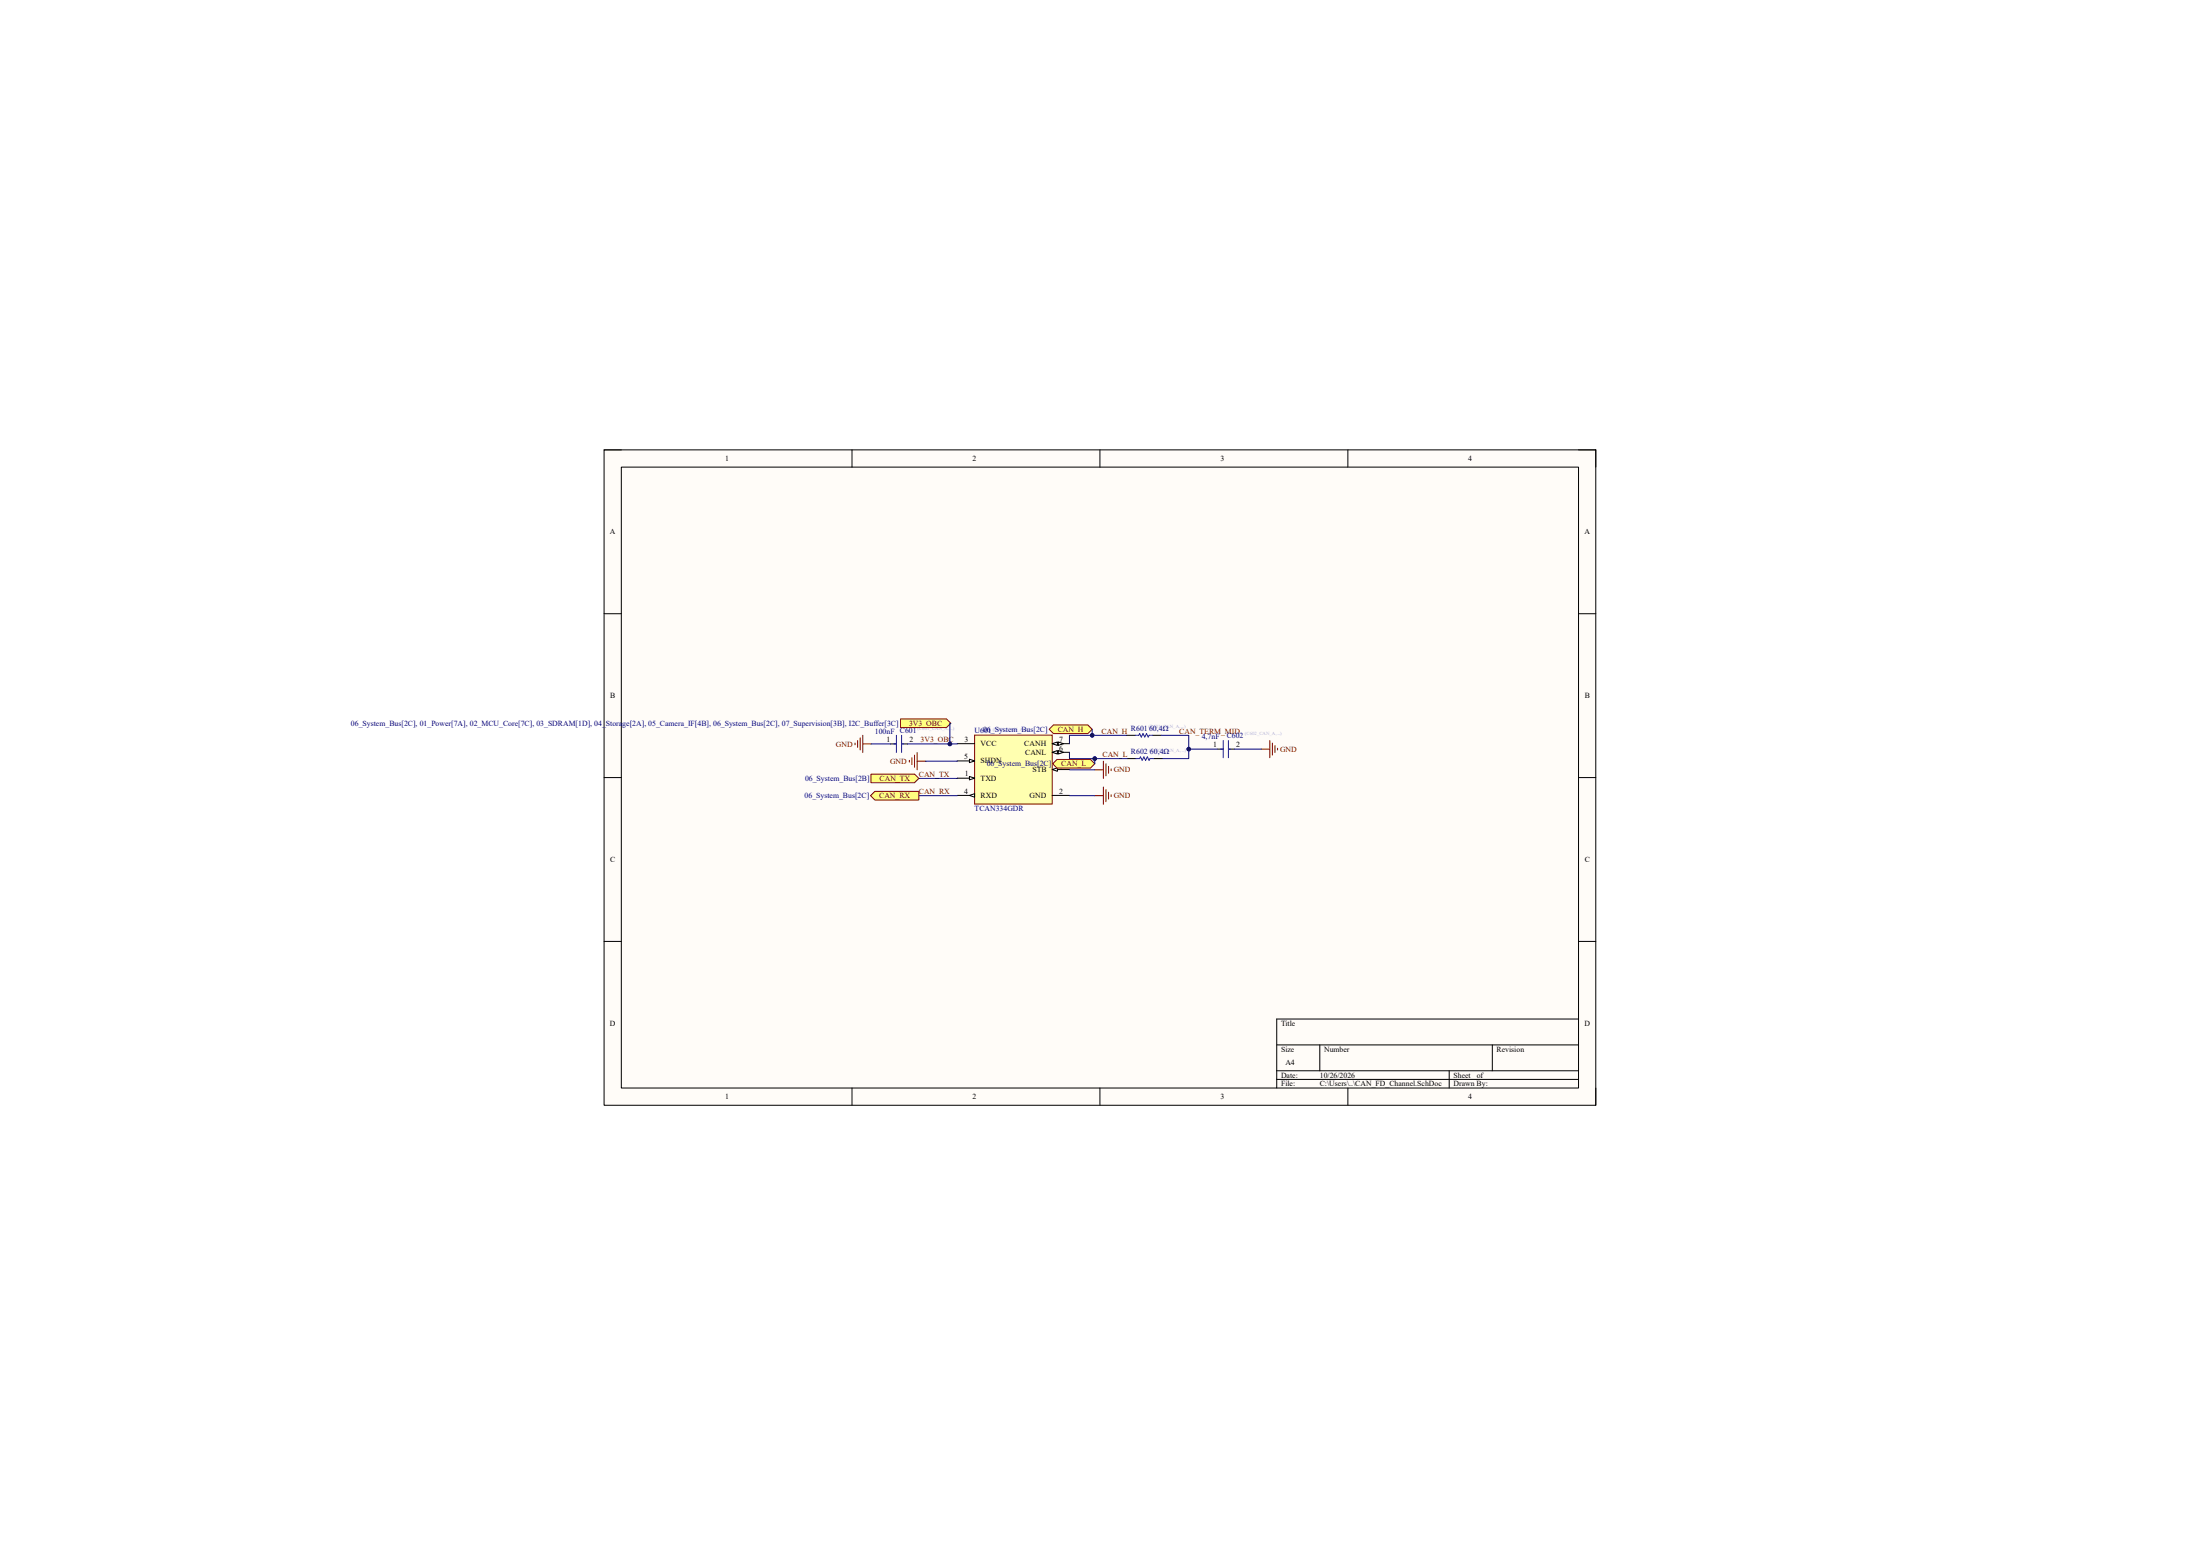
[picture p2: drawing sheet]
<svg xmlns="http://www.w3.org/2000/svg" width="648mm" height="458mm" viewBox="0 0 648 458" stroke-linecap="round" stroke-linejoin="round" font-family="sans-serif">
<path d="M177.9 132.5h292.1v193h-292.1z" fill-rule="evenodd" fill="#fffcf8"/>
<path d="M177.9 132.5h292.1v193h-292.1z" fill="none" stroke="#000" stroke-width=".29"/>
<path d="M183 137.6h281.9v182.9h-281.9z" fill-rule="evenodd" fill="#fffcf8"/>
<g fill="none" stroke="#000" stroke-width=".29">
<path d="M177.9 132.5h5.1M183 137.6h281.9v182.9h-281.9zM251 132.5v5.1M324 132.5v5.1M397 132.5v5.1M464.9 132.5h5.1v5.1M177.9 180.8h5.1M464.9 180.8h5.1M177.9 229h5.1M464.9 229h5.1M177.9 277.3h5.1M464.9 277.3h5.1"/>
<path d="M376 307.8h88.9M376 315.4h88.9M376 317.9h88.9M388.7 307.8v7.6M426.8 315.4v5.1M439.5 307.8v7.6M464.9 300.1h-88.9v20.4M251 320.5v5M324 320.5v5M397 320.5v5M470 320.5v5"/>
</g>
<path d="M287.1 216.5h22.8v20.3h-22.8z" fill-rule="evenodd" fill="#ffffb0"/>
<path d="M287.1 216.5h22.8v20.3h-22.8z" fill="none" stroke="#800000" stroke-width=".29"/>
<path d="M282 219h5.1M309.9 219h5.1" fill="none" stroke="#000" stroke-width=".29"/>
<path d="M309.9 219l1.5-.5v1.1z" fill="#f8fcff"/>
<path d="M309.9 219l1.5-.5v1.1z" fill="none" stroke="#000" stroke-width=".29"/>
<path d="M311.7 218.5l1.5 .5-1.5 .6z" fill="#f8fcff"/>
<path d="M311.7 218.5l1.5 .5-1.5 .6zM309.9 221.6h5.1" fill="none" stroke="#000" stroke-width=".29"/>
<path d="M309.9 221.6l1.5-.5v1z" fill="#f8fcff"/>
<path d="M309.9 221.6l1.5-.5v1z" fill="none" stroke="#000" stroke-width=".29"/>
<path d="M311.7 221.1l1.5 .5-1.5 .5z" fill="#f8fcff"/>
<path d="M282 234.3h5.1M311.7 221.1l1.5 .5-1.5 .5z" fill="none" stroke="#000" stroke-width=".29"/>
<path d="M285.5 234.3l1.6-.5v1z" fill="#f8fcff"/>
<path d="M282 224.1h5.1M285.5 234.3l1.6-.5v1z" fill="none" stroke="#000" stroke-width=".29"/>
<path d="M285.5 223.6l1.6 .5-1.6 .5z" fill="#f8fcff"/>
<path d="M285.5 223.6l1.6 .5-1.6 .5zM309.9 226.7h5.1" fill="none" stroke="#000" stroke-width=".29"/>
<path d="M309.9 226.7l1.5-.5v1z" fill="#f8fcff"/>
<path d="M282 229.2h5.1M309.9 226.7l1.5-.5v1z" fill="none" stroke="#000" stroke-width=".29"/>
<path d="M285.5 228.7l1.6 .5-1.6 .5z" fill="#f8fcff"/>
<path d="M262.3 219.1h1.7M265.8 219.1h1.5M331.9 216.6h2.5M339.5 216.6h2.5M285.5 228.7l1.6 .5-1.6 .5zM309.9 234.3h5.1M332.1 223.4h2.5M339.7 223.4h2.6" fill="none" stroke="#000" stroke-width=".29"/>
<g fill="none" stroke="#800000" stroke-width=".29">
<path d="M251.8 218.9v.5M252.6 218.1v2M253.4 217.3v3.6M254.1 216.6v5.1M254.1 219.1h2.6M267.8 223.9v.6M268.6 223.2v2M269.4 222.4v3.6M270.1 221.7v5M270.1 224.2h2.6M322.5 234.4h2.5M322.5 226.7h2.5"/>
<path d="M325 224.2v5.1M325 231.8v5.1M325.8 225v3.5M325.8 232.6v3.5M326.5 225.7v2.1M326.5 233.3v2.1M327.3 226.5v.5M327.3 234.1v.5"/>
</g>
<path d="M263.3 219.1h.7M264 216.6v5.1M265.6 216.6v5.1M265.8 219.1h.3M334.4 216.6h1l.3-.5 .5 1 .5-1 .5 1 .5-1 .5 1 .3-.5h1M334.6 223.4h1.1l.2-.5 .5 1 .5-1 .5 1 .5-1 .6 1 .2-.5h1" fill="none" stroke="#00f" stroke-width=".29"/>
<path d="M282 219l-14.7 .1M282 234.3l-11.4 .1M282 229.2l-11.4 .1M282 224.1l-9.3 .1M315 234.3l7.5 .1M315 226.7h7.5" fill="none" stroke="#000080" stroke-width=".29"/>
<circle cx="279.8" cy="219.1" r=".51" fill="#000080"/>
<g fill="none" stroke="#000080" stroke-width=".29">
<path d="M256.7 219.1h5.6M331.9 216.6h-16.9v2.4"/>
<circle cx="279.8" cy="219.1" r=".51"/>
</g>
<circle cx="321.7" cy="216.6" r=".51" fill="#000080"/>
<g fill="none" stroke="#000080" stroke-width=".29">
<path d="M315 221.6v1.8h17.1"/>
<circle cx="321.7" cy="216.6" r=".51"/>
</g>
<circle cx="322.5" cy="223.4" r=".51" fill="#000080"/>
<g fill="none" stroke="#000080" stroke-width=".29">
<path d="M342 216.6h8.1v6.8h-7.8"/>
<circle cx="322.5" cy="223.4" r=".51"/>
</g>
<circle cx="350.1" cy="220.6" r=".51" fill="#000080"/>
<g fill="none" stroke="#000080" stroke-width=".29">
<path d="M350.1 220.6h8.4"/>
<circle cx="350.1" cy="220.6" r=".51"/>
</g>
<path d="M358.5 220.6h1.8M362.1 220.6h1.5" fill="none" stroke="#000" stroke-width=".29"/>
<path d="M360.3 218.1v5.1M361.8 218.1v5.1M359.5 220.6h.8M362.1 220.6h.2" fill="none" stroke="#00f" stroke-width=".29"/>
<circle cx="350.1" cy="220.6" r=".51" fill="#000080"/>
<g fill="none" stroke="#000080" stroke-width=".29">
<path d="M363.6 220.6h7.9"/>
<circle cx="350.1" cy="220.6" r=".51"/>
</g>
<path d="M374 218.1v5.1M374.8 218.9v3.5M375.5 219.6v2.1M371.5 220.6h2.5M376.3 220.4v.5" fill="none" stroke="#800000" stroke-width=".29"/>
<path d="M256.5 228h12.9l1.2 1.3-1.2 1.2h-12.9z" fill-rule="evenodd" fill="#ffff80"/>
<path d="M256.5 228h12.9l1.2 1.3-1.2 1.2h-12.9z" fill="none" stroke="#800000" stroke-width=".29"/>
<path d="M256.4 234.4l1.3-1.3h12.9v2.5h-12.9z" fill-rule="evenodd" fill="#ffff80"/>
<path d="M256.4 234.4l1.3-1.3h12.9v2.5h-12.9z" fill="none" stroke="#800000" stroke-width=".29"/>
<path d="M310.3 213.5h10.1l1.3 1.3-1.3 1.3h-10.1l-1.3-1.3z" fill-rule="evenodd" fill="#ffff80"/>
<path d="M310.3 213.5h10.1l1.3 1.3-1.3 1.3h-10.1l-1.3-1.3z" fill="none" stroke="#800000" stroke-width=".29"/>
<path d="M310 225l1.3-1.3h9.9l1.3 1.3-1.3 1.2h-9.9z" fill-rule="evenodd" fill="#ffff80"/>
<path d="M310 225l1.3-1.3h9.9l1.3 1.3-1.3 1.2h-9.9z" fill="none" stroke="#800000" stroke-width=".29"/>
<path d="M321.7 214.8v1.8" fill="none" stroke="#000080" stroke-width=".29"/>
<circle cx="321.7" cy="216.6" r=".51" fill="#000080"/>
<g fill="none" stroke="#000080" stroke-width=".29">
<path d="M322.5 223.4v1.6"/>
<circle cx="321.7" cy="216.6" r=".51"/>
</g>
<circle cx="322.5" cy="223.4" r=".51" fill="#000080"/>
<circle cx="322.5" cy="223.4" r=".51" fill="none" stroke="#000080" stroke-width=".29"/>
<path d="M265.2 211.8h13.6l1.3 1.2-1.3 1.3h-13.6z" fill-rule="evenodd" fill="#ffff80"/>
<path d="M265.2 211.8h13.6l1.3 1.2-1.3 1.3h-13.6z" fill="none" stroke="#800000" stroke-width=".29"/>
<path d="M280.1 213h-.3v6.1" fill="none" stroke="#000080" stroke-width=".29"/>
<circle cx="279.8" cy="219.1" r=".51" fill="#000080"/>
<circle cx="279.8" cy="219.1" r=".51" fill="none" stroke="#000080" stroke-width=".29"/>
<g font-size="2.3">
<text x="213.6" y="135.8">1</text>
<text x="286.4" y="135.8">2</text>
<text x="359.5" y="135.8">3</text>
<text x="432.4" y="135.8">4</text>
<text x="179.7" y="157.4">A</text>
<text x="466.7" y="157.4">A</text>
<text x="179.7" y="205.7">B</text>
<text x="466.8" y="205.7">B</text>
<text x="261.1" y="218.6">1</text>
<text x="267.8" y="218.6">2</text>
<text x="284.1" y="218.5">3</text>
<text x="288.8" y="219.8">VCC</text>
<text x="301.7" y="219.8">CANH</text>
<text x="312" y="218.5">7</text>
<text x="312" y="221.1">6</text>
<text x="357.4" y="220.1">1</text>
<text x="364.1" y="220.1">2</text>
<text x="284" y="223.6">5</text>
<text x="288.8" y="224.9">SHDN</text>
<text x="302" y="222.3">CANL</text>
<text x="304.1" y="227.4">STB</text>
<text x="312" y="226.1">8CAN_L</text>
<text x="284" y="233.8">4</text>
<text x="284.1" y="228.7">1</text>
<text x="288.8" y="230">TXD</text>
<text x="312" y="233.8">2</text>
<text x="288.8" y="235">RXD</text>
<text x="303.3" y="235">GND</text>
<text x="179.7" y="253.9">C</text>
<text x="466.8" y="253.9">C</text>
<text x="179.7" y="302.2">D</text>
<text x="377.3" y="302.2">Title</text>
<text x="466.7" y="302.2">D</text>
<text x="377.3" y="309.8">Size</text>
<text x="390" y="309.8">Number</text>
<text x="440.8" y="309.8">Revision</text>
<text x="377.3" y="317.4">Date:</text>
<text x="378.6" y="313.6">A4</text>
<text x="388.8" y="317.4">10/26/2026</text>
<text x="428.1" y="317.4">Sheet</text>
<text x="435" y="317.4">of</text>
<text x="213.6" y="323.8">1</text>
<text x="286.4" y="323.8">2</text>
<text x="359.5" y="323.8">3</text>
<text x="377.3" y="320">File:</text>
<text x="388.7" y="320">C:\Users\..\CAN_FD_Channel.SchDoc</text>
<text x="428.1" y="320">Drawn By:</text>
<text x="432.4" y="323.8">4</text>
</g>
<g font-size="2.3" fill="#000080">
<text x="103.4" y="213.8">06_System_Bus[2C], 01_Power[7A], 02_MCU_Core[7C], 03_SDRAM[1D], 04_Storage[2A], 05_Camera_IF[4B], 06_System_Bus[2C], 07_Supervision[3B], I2C_Buffer[3C]</text>
<text x="287.1" y="216">U601</text>
<text x="289.6" y="215.6">06_System_Bus[2C]</text>
<text x="333.1" y="215.3">R60160,4Ω</text>
<text x="257.7" y="216.1">100nF C601</text>
<text x="353.9" y="217.6">4,7nF</text>
<text x="361.3" y="217.3">C602</text>
<text x="290.6" y="225.7">06_System_Bus[2C]</text>
<text x="333.1" y="222.2">R602</text>
<text x="338.7" y="222.2">60,4Ω</text>
<text x="237.1" y="230">06_System_Bus[2B]</text>
<text x="237" y="235.1">06_System_Bus[2C]</text>
<text x="287.1" y="238.8">TCAN334GDR</text>
</g>
<g font-size="2.3" fill="#800000">
<text x="267.8" y="213.8">3V3_OBC</text>
<text x="311.5" y="215.6">CAN_H</text>
<text x="246.2" y="219.9">GND</text>
<text x="271.1" y="218.6">3V3_OBC</text>
<text x="324.5" y="216.1">CAN_H</text>
<text x="347.3" y="216.1">CAN_TERM_MID</text>
<text x="377.1" y="221.4">GND</text>
<text x="262.2" y="225">GND</text>
<text x="324.7" y="222.9">CAN_L</text>
<text x="328" y="227.5">GND</text>
<text x="259.1" y="230">CAN_TX</text>
<text x="270.6" y="233.8">CAN_RX</text>
<text x="270.6" y="228.8">CAN_TX</text>
<text x="259" y="235.1">CAN_RX</text>
<text x="328" y="235.1">GND</text>
</g>
<g font-size="1.4" fill="#b2b0d4">
<text x="270.3" y="215">(C601_CAN_A, ...)</text>
<text x="292.4" y="215.2">(U601_CAN_A, ...)</text>
<text x="338.3" y="214.5">(R601_CAN_A, ...)</text>
<text x="338.5" y="221.4">(R602_CAN_A, ...)</text>
</g>
</svg>
